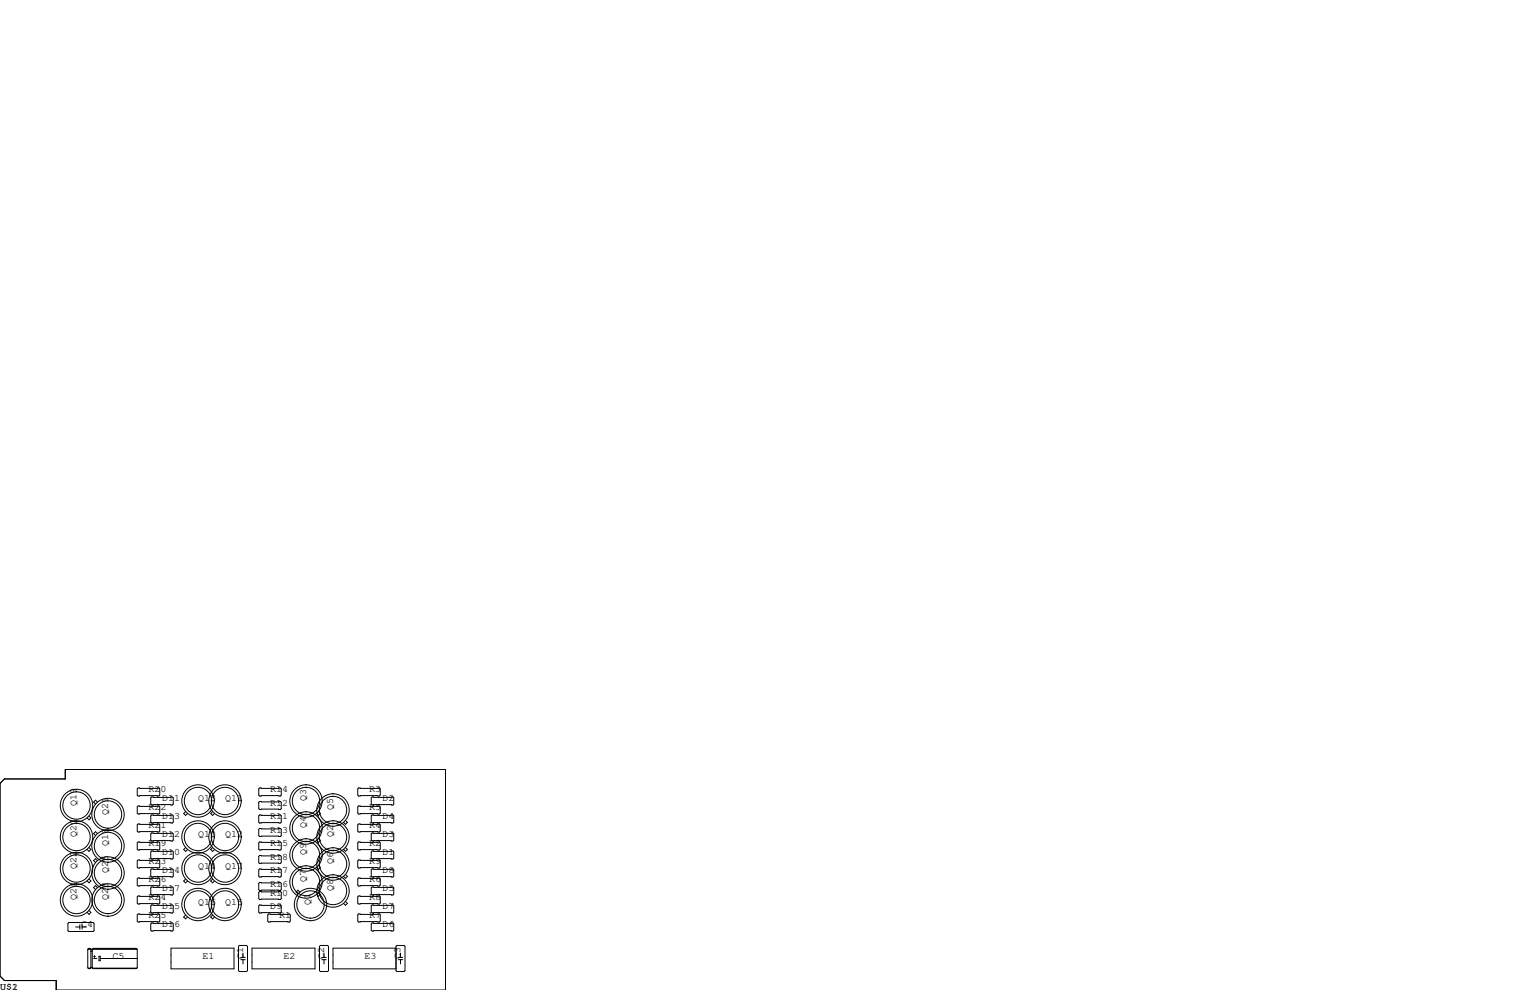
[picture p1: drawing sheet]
<svg xmlns="http://www.w3.org/2000/svg" width="432mm" height="279mm" viewBox="0 0 432 279" stroke-linecap="round" stroke-linejoin="round" font-family="sans-serif">
<g fill="none" stroke="#000" stroke-width=".28">
<path d="M0 221.1l1.3-1.3h17.1v-2.6h107.3v62.2h-109.8v-2.7h-14.6l-1.3-1.2zM25.1 230.3l.6 .5-.6 .6-.5-.6M25.1 239.2l.6 .5-.6 .6-.5-.6M27.5 235.3l-.6-.6-.5 .6 .5 .5M27.5 226.4l-.6-.6-.5 .6 .5 .5M39 237.6h5.8l.3 .3v1.7l-.3 .3h-5.8l-.3-.3v-1.7zM39 222.4h5.8l.3 .2v1.8l-.3 .3h-5.8l-.3-.3v-1.8zM39 232.5h5.8l.3 .3v1.8l-.3 .2h-5.8l-.3-.2v-1.8zM39 227.5h5.8l.3 .2v1.8l-.3 .2h-5.8l-.3-.2v-1.8zM42.8 224.9h5.8l.3 .3v1.7l-.3 .3h-5.8l-.3-.3v-1.7zM42.8 235.1h5.8l.3 .2v1.8l-.3 .3h-5.8l-.3-.3v-1.8zM42.8 230h5.8l.3 .3v1.7l-.3 .3h-5.8l-.3-.3v-1.7z"/>
<path d="M52.4 239.2l-.6 .6 .6 .5 .5-.5M52.4 229.1l-.6 .5 .6 .5 .5-.5M60 229.1l-.5 .5 .5 .5 .5-.5M60 239.2l-.5 .6 .5 .5 .5-.5M73.3 230h5.8l.3 .3v1.7l-.3 .3h-5.8l-.3-.3v-1.7zM73.3 226.2h5.8l.3 .2v1.8l-.3 .3h-5.8l-.3-.3v-1.8zM73.3 222.4h5.8l.3 .2v1.8l-.3 .3h-5.8l-.3-.3v-1.8zM73.3 233.8h5.8l.3 .3v1.7l-.3 .3h-5.8l-.3-.3v-1.7zM73.3 237.6h5.8l.3 .3v1.7l-.3 .3h-5.8l-.3-.3v-1.7zM89.9 229l.5 .6-.5 .5-.5-.5M89.9 236.7l.5 .5-.5 .5-.5-.5M97.5 239.2l.5 .5-.5 .6-.5-.6"/>
<path d="M97.5 231.6l.5 .5-.5 .5-.5-.5M101.2 232.5h5.9l.2 .3v1.8l-.2 .2h-5.9l-.2-.2v-1.8zM101.2 227.5h5.9l.2 .2v1.8l-.2 .2h-5.9l-.2-.2v-1.8zM101.2 237.6h5.9l.2 .3v1.7l-.2 .3h-5.9l-.2-.3v-1.7zM101.2 222.4h5.9l.2 .2v1.8l-.2 .3h-5.9l-.2-.3v-1.8zM105 224.9h5.9l.2 .3v1.7l-.2 .3h-5.9l-.2-.3v-1.7zM105 230h5.9l.2 .3v1.7l-.2 .3h-5.9l-.2-.3v-1.7zM105 235.1h5.9l.2 .2v1.8l-.2 .3h-5.9l-.2-.3v-1.8zM25.1 248.1l.6 .5-.6 .5-.5-.5M25.1 257l.6 .5-.6 .5-.5-.5M27.5 250.5l-.6-.5-.5 .5 .5 .5M27.5 242.9l-.6-.6-.5 .6 .5 .5"/>
<path d="M38.7 258.2l.3-.3h5.8l.3 .3v1.8l-.3 .2h-5.8l-.3-.2zM38.7 248l.3-.2h5.8l.3 .2v1.8l-.3 .3h-5.8l-.3-.3zM38.7 253.1l.3-.2h5.8l.3 .2v1.8l-.3 .2h-5.8l-.3-.2zM39 242.7h5.8l.3 .3v1.7l-.3 .3h-5.8l-.3-.3v-1.7zM42.5 250.6l.3-.3h5.8l.3 .3v1.7l-.3 .3h-5.8l-.3-.3zM42.5 255.7l.3-.3h5.8l.3 .3v1.7l-.3 .3h-5.8l-.3-.3zM42.5 245.5l.3-.3h5.8l.3 .3v1.8l-.3 .2h-5.8l-.3-.2zM42.8 240.2h5.8l.3 .2v1.8l-.3 .2h-5.8l-.3-.2v-1.8zM52.4 248.1l-.6 .5 .6 .6 .5-.6M52.4 258.3l-.6 .5 .6 .5 .5-.5M60 258.3l-.5 .5 .5 .5 .5-.5M60 248.1l-.5 .5 .5 .6 .5-.6"/>
<path d="M73 255.7l.3-.3h5.8l.3 .3v1.7l-.3 .3h-5.8l-.3-.3zM73 245.5l.3-.3h5.8l.3 .3v1.8l-.3 .2h-5.8l-.3-.2zM73 249.3l.3-.3h5.8l.3 .3v1.8l-.3 .2h-5.8l-.3-.2zM73 251.8l.3-.2h5.8l.3 .2v1.8l-.3 .3h-5.8l-.3-.3zM73.3 241.4h5.8l.3 .3v1.8l-.3 .2h-5.8l-.3-.2v-1.8zM75.6 258.2l.2-.3h5.9l.2 .3v1.8l-.2 .2h-5.9l-.2-.2zM84.6 251.8l-.5-.6-.5 .6 .5 .5M89.9 251.9l.5 .5-.5 .6-.5-.6M89.9 244.3l.5 .5-.5 .5-.5-.5M97.5 246.8l.5 .5-.5 .6-.5-.6M97.5 254.4l.5 .6-.5 .5-.5-.5M101 258.2l.2-.3h5.9l.2 .3v1.8l-.2 .2h-5.9l-.2-.2z"/>
<path d="M101 248l.2-.2h5.9l.2 .2v1.8l-.2 .3h-5.9l-.2-.3zM101 253.1l.2-.2h5.9l.2 .2v1.8l-.2 .2h-5.9l-.2-.2zM101.2 242.7h5.9l.2 .3v1.7l-.2 .3h-5.9l-.2-.3v-1.7zM104.8 245.5l.2-.3h5.9l.2 .3v1.8l-.2 .2h-5.9l-.2-.2zM104.8 250.6l.2-.3h5.9l.2 .3v1.7l-.2 .3h-5.9l-.2-.3zM104.8 255.7l.2-.3h5.9l.2 .3v1.7l-.2 .3h-5.9l-.2-.3zM105 240.2h5.9l.2 .2v1.8l-.2 .2h-5.9l-.2-.2v-1.8zM19.2 260.6l.2-.3h6.9l.2 .3v2l-.2 .3h-6.9l-.2-.3zM21.3 261.6h1.2M22.5 261v1.3M23.2 261v1.3M23.2 261.6h1.2"/>
<path d="M24.8 267.9l.2-.2h.4l.3 .2v5.2M24.8 267.9l.1 5.3M24.8 267.9h13.9M24.9 273.2l.1 .2M24.9 273.2h.6M25 267.8h.4M25 273.3v.1M25.7 268.5h.3M25.7 273.1l-.7 .2M25.7 273.1h.3M25.7 273h.3M25.8 268h.1"/>
<path d="M26 273.1l.2 .1M26.2 273.2h12.4M26.2 273.2l.1 .2M26.3 267.8h12.2M26.3 273.3v.1M26.4 269.9h.5M26.4 270.5h.9M26.7 269.7v.5M27.9 269.9h.4v1.2h-.4zM28.4 270.5h10.3M38.7 267.9l-.2-.2h-12.2l-.3 .2v5.2M38.7 267.9v5.2l-.2 .3-12.2-.1"/>
<path d="M42.5 260.7l.3-.2h5.8l.3 .2v1.8l-.3 .3h-5.8l-.3-.3zM48.3 267.6h17.7v5.8h-17.7zM67.3 267.1l.3-.3h2l.3 .3v6.8l-.3 .3h-2l-.3-.3zM67.9 270.2h1.3M67.9 270.8h1.3M68.6 269v1.2M68.6 270.8v1.2M71.1 267.6h17.8v5.8h-17.8zM90.2 267.1l.2-.3h2.1l.2 .3v6.8l-.2 .3h-2.1l-.2-.3zM90.8 270.2h1.3M90.8 270.8h1.3M91.4 269v1.2"/>
<path d="M91.4 270.8v1.2M104.8 260.7l.2-.2h5.9l.2 .2v1.8l-.2 .3h-5.9l-.2-.3zM111.8 267.6h-17.8v5.8h17.8M111.8 267.1l.2-.3h2l.3 .3v6.8l-.3 .3h-2l-.2-.3zM112.4 270.2h1.3M112.4 270.8h1.3M113 269v1.2M113 270.8v1.2"/>
<circle cx="21.6" cy="227.3" r="3.9"/>
<circle cx="21.6" cy="236.2" r="3.9"/>
<circle cx="21.6" cy="236.2" r="4.6"/>
<circle cx="21.6" cy="227.3" r="4.6"/>
<circle cx="30.5" cy="238.8" r="4.6"/>
<circle cx="30.5" cy="229.9" r="4.6"/>
<circle cx="30.5" cy="238.8" r="3.9"/>
<circle cx="30.5" cy="229.9" r="3.9"/>
<circle cx="55.9" cy="226.1" r="3.9"/>
<circle cx="55.9" cy="236.2" r="3.9"/>
<circle cx="55.9" cy="226.1" r="4.6"/>
<circle cx="55.9" cy="236.2" r="4.6"/>
<circle cx="63.5" cy="236.2" r="3.9"/>
<circle cx="63.5" cy="226.1" r="3.9"/>
<circle cx="63.5" cy="226.1" r="4.6"/>
<circle cx="63.5" cy="236.2" r="4.6"/>
<circle cx="86.4" cy="233.7" r="3.9"/>
<circle cx="86.4" cy="226.1" r="3.9"/>
<circle cx="86.4" cy="226.1" r="4.6"/>
<circle cx="86.4" cy="233.7" r="4.6"/>
<circle cx="94" cy="228.6" r="3.9"/>
<circle cx="94" cy="236.2" r="3.9"/>
<circle cx="94" cy="228.6" r="4.6"/>
<circle cx="94" cy="236.2" r="4.6"/>
<circle cx="21.6" cy="245.1" r="3.9"/>
<circle cx="21.6" cy="254" r="3.9"/>
<circle cx="21.6" cy="245.1" r="4.6"/>
<circle cx="21.6" cy="254" r="4.6"/>
<circle cx="30.5" cy="246.4" r="4.6"/>
<circle cx="30.5" cy="254" r="4.6"/>
<circle cx="30.5" cy="254" r="3.9"/>
<circle cx="30.5" cy="246.4" r="3.9"/>
<circle cx="55.9" cy="255.3" r="4.6"/>
<circle cx="55.9" cy="255.3" r="3.9"/>
<circle cx="55.9" cy="245.1" r="4.6"/>
<circle cx="55.9" cy="245.1" r="3.9"/>
<circle cx="63.5" cy="255.3" r="4.6"/>
<circle cx="63.5" cy="255.3" r="3.9"/>
<circle cx="63.5" cy="245.1" r="4.6"/>
<circle cx="63.5" cy="245.1" r="3.9"/>
<circle cx="86.4" cy="241.3" r="3.9"/>
<circle cx="86.4" cy="248.9" r="3.9"/>
<circle cx="86.4" cy="241.3" r="4.6"/>
<circle cx="86.4" cy="248.9" r="4.6"/>
<circle cx="87.6" cy="255.3" r="4.6"/>
<circle cx="87.6" cy="255.3" r="3.9"/>
<circle cx="94" cy="243.8" r="3.9"/>
<circle cx="94" cy="251.5" r="3.9"/>
<circle cx="94" cy="243.8" r="4.6"/>
<circle cx="94" cy="251.5" r="4.6"/>
</g>
<g font-size="2.8">
<text x="21.6" y="227.3" transform="rotate(-90 21.6 227.3)">Q19</text>
<text x="41.9" y="223.5">R20</text>
<text x="45.7" y="226.1">D11</text>
<text x="55.9" y="226.1">Q13</text>
<text x="63.5" y="226.1">Q11</text>
<text x="76.2" y="227.3">R12</text>
<text x="76.2" y="223.5">R14</text>
<text x="86.4" y="226.1" transform="rotate(-90 86.4 226.1)">Q3</text>
<text x="104.1" y="223.5">R3</text>
<text x="107.9" y="226.1">D2</text>
<text x="30.5" y="229.9" transform="rotate(-90 30.5 229.9)">Q21</text>
<text x="41.9" y="233.7">R21</text>
<text x="41.9" y="228.6">R22</text>
<text x="45.7" y="231.1">D13</text>
<text x="76.2" y="231.1">R11</text>
<text x="86.4" y="233.7" transform="rotate(-90 86.4 233.7)">Q4</text>
<text x="94" y="228.6" transform="rotate(-90 94 228.6)">Q5</text>
<text x="104.1" y="233.7">R4</text>
<text x="104.1" y="228.6">R5</text>
<text x="107.9" y="231.1">D4</text>
<text x="21.6" y="236.2" transform="rotate(-90 21.6 236.2)">Q20</text>
<text x="30.5" y="238.8" transform="rotate(-90 30.5 238.8)">Q18</text>
<text x="41.9" y="238.8">R19</text>
<text x="45.7" y="236.2">D12</text>
<text x="55.9" y="236.2">Q10</text>
<text x="63.5" y="236.2">Q12</text>
<text x="76.2" y="234.9">R13</text>
<text x="76.2" y="238.8">R15</text>
<text x="94" y="236.2" transform="rotate(-90 94 236.2)">Q2</text>
<text x="104.1" y="238.8">R2</text>
<text x="107.9" y="236.2">D3</text>
<text x="21.6" y="245.1" transform="rotate(-90 21.6 245.1)">Q22</text>
<text x="41.9" y="243.8">R23</text>
<text x="45.7" y="241.3">D10</text>
<text x="55.9" y="245.1">Q14</text>
<text x="63.5" y="245.1">Q17</text>
<text x="76.2" y="242.6">R18</text>
<text x="86.4" y="241.3" transform="rotate(-90 86.4 241.3)">Q9</text>
<text x="94" y="243.8" transform="rotate(-90 94 243.8)">Q6</text>
<text x="104.1" y="243.8">R9</text>
<text x="107.9" y="241.3">D1</text>
<text x="30.5" y="246.4" transform="rotate(-90 30.5 246.4)">Q25</text>
<text x="41.9" y="248.9">R26</text>
<text x="45.7" y="246.4">D14</text>
<text x="45.7" y="251.5">D17</text>
<text x="76.2" y="250.2">R16</text>
<text x="76.2" y="246.4">R17</text>
<text x="86.4" y="248.9" transform="rotate(-90 86.4 248.9)">Q7</text>
<text x="94" y="251.5" transform="rotate(-90 94 251.5)">Q8</text>
<text x="104.1" y="248.9">R6</text>
<text x="107.9" y="251.5">D5</text>
<text x="107.9" y="246.4">D8</text>
<text x="21.6" y="254" transform="rotate(-90 21.6 254)">Q24</text>
<text x="30.5" y="254" transform="rotate(-90 30.5 254)">Q23</text>
<text x="41.9" y="254">R24</text>
<text x="45.7" y="256.5">D15</text>
<text x="55.9" y="255.3">Q16</text>
<text x="63.5" y="255.3">Q15</text>
<text x="76.2" y="256.5">D9</text>
<text x="76.2" y="252.7">R10</text>
<text x="87.6" y="255.3" transform="rotate(-90 87.6 255.3)">Q1</text>
<text x="104.1" y="254">R8</text>
<text x="107.9" y="256.5">D7</text>
<text x="22.9" y="261.6">C4</text>
<text x="41.9" y="259.1">R25</text>
<text x="45.7" y="261.6">D16</text>
<text x="78.7" y="259.1">R1</text>
<text x="104.1" y="259.1">R7</text>
<text x="107.9" y="261.6">D6</text>
<text x="31.7" y="270.5">C5</text>
<text x="57.1" y="270.5">E1</text>
<text x="68.6" y="270.5" transform="rotate(-90 68.6 270.5)">C1</text>
<text x="80" y="270.5">E2</text>
<text x="91.4" y="270.5" transform="rotate(-90 91.4 270.5)">C2</text>
<text x="102.9" y="270.5">E3</text>
<text x="113" y="270.5" transform="rotate(-90 113 270.5)">C3</text>
<text x="0" y="279.4">U$1</text>
<text x="3.4" y="279.4">2</text>
</g>
</svg>
